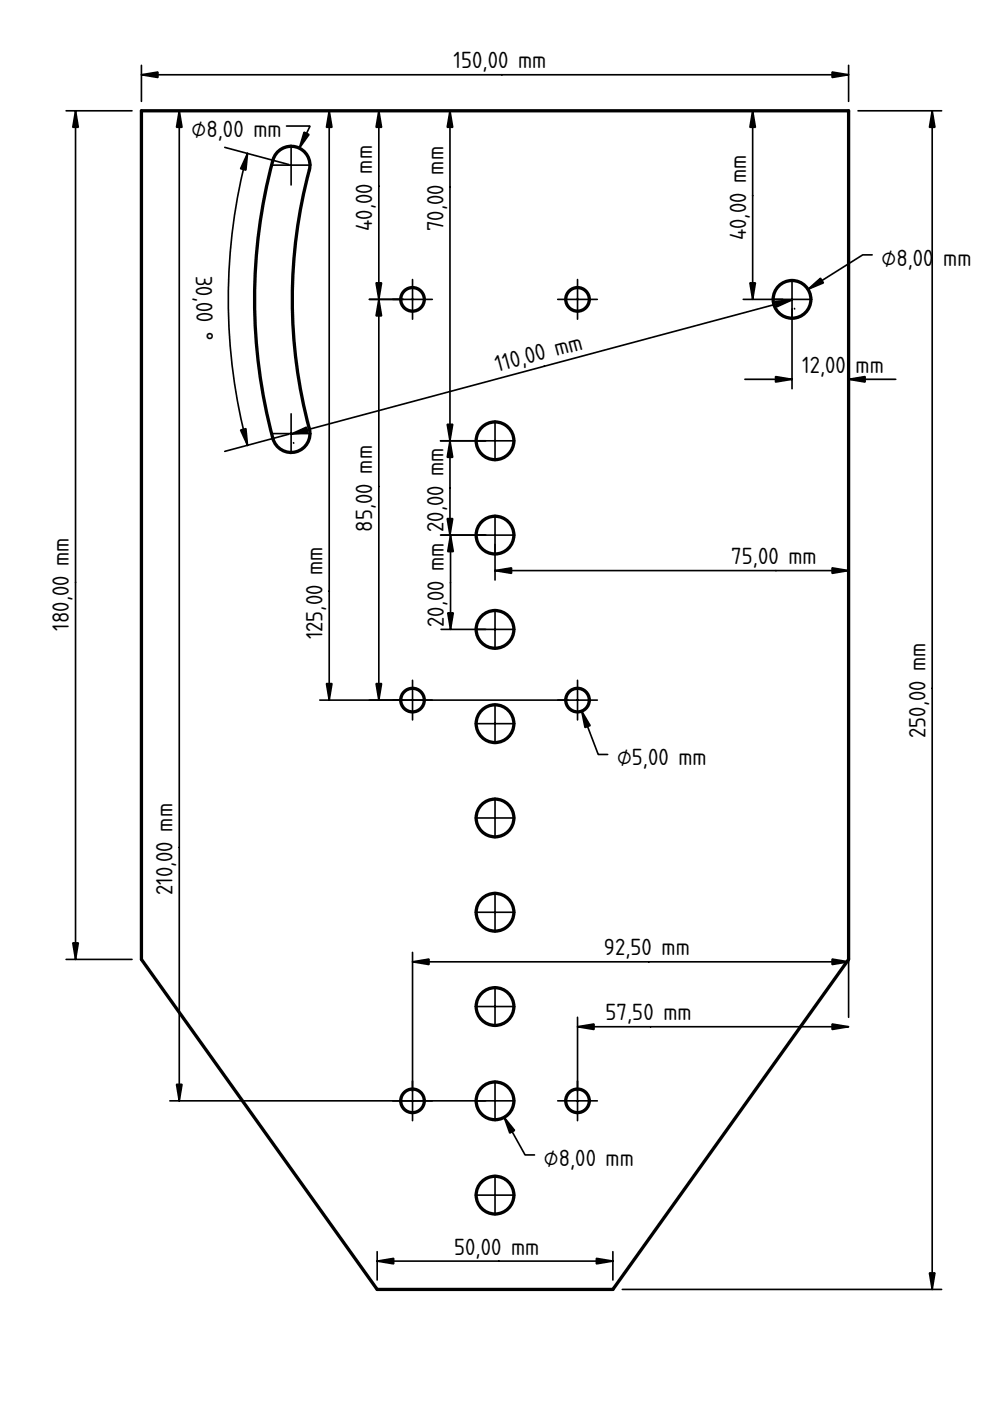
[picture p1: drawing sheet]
<svg xmlns="http://www.w3.org/2000/svg" width="210mm" height="297mm" viewBox="0 0 210 297" stroke-linecap="round" stroke-linejoin="round" font-family="sans-serif">
<path d="M105 148.4h.1" fill="none" stroke="#000" stroke-width=".21"/>
<g fill="#fff">
<path d="M59.1 32a4 4 0 0 1 4.7-.4 4 4 0 0 1 1.8 4.4 107.2 107.2 0 0 0 .1 55.7 4 4 0 0 1-3.3 4.2 4 4 0 0 1-4.5-2.9 112.9 112.9 0 0 1 .2-59.8z" fill-rule="evenodd"/>
<circle cx="105" cy="253.4" r="4"/>
<circle cx="167.9" cy="63.5" r="4"/>
<circle cx="105" cy="213.4" r="4"/>
<circle cx="105" cy="93.5" r="4"/>
<circle cx="105" cy="193.4" r="4"/>
<circle cx="105" cy="113.5" r="4"/>
<circle cx="105" cy="233.4" r="4"/>
<circle cx="105" cy="173.4" r="4"/>
<circle cx="105" cy="153.4" r="4"/>
<circle cx="105" cy="133.4" r="4"/>
<circle cx="87.5" cy="233.4" r="2.5"/>
<circle cx="87.5" cy="63.5" r="2.5"/>
<circle cx="87.5" cy="148.4" r="2.5"/>
<circle cx="122.4" cy="148.4" r="2.5"/>
<circle cx="122.4" cy="233.4" r="2.5"/>
<circle cx="122.4" cy="63.5" r="2.5"/>
</g>
<g fill="none" stroke="#000" stroke-width=".7">
<path d="M30 23.5h149.9v179.9l-50 70h-49.9l-50-70zM59.1 32a4 4 0 0 1 4.7-.4 4 4 0 0 1 1.8 4.4 107.2 107.2 0 0 0 .1 55.7 4 4 0 0 1-3.3 4.2 4 4 0 0 1-4.5-2.9 112.9 112.9 0 0 1 .2-59.8z"/>
<circle cx="87.5" cy="63.5" r="2.5"/>
<circle cx="122.4" cy="63.5" r="2.5"/>
<circle cx="167.9" cy="63.5" r="4"/>
<circle cx="105" cy="93.5" r="4"/>
<circle cx="105" cy="113.5" r="4"/>
<circle cx="105" cy="133.4" r="4"/>
<circle cx="87.5" cy="148.4" r="2.5"/>
<circle cx="105" cy="153.4" r="4"/>
<circle cx="122.4" cy="148.4" r="2.5"/>
<circle cx="105" cy="173.4" r="4"/>
<circle cx="105" cy="193.4" r="4"/>
<circle cx="105" cy="213.4" r="4"/>
<circle cx="87.5" cy="233.4" r="2.5"/>
<circle cx="105" cy="233.4" r="4"/>
<circle cx="122.4" cy="233.4" r="2.5"/>
<circle cx="105" cy="253.4" r="4"/>
</g>
<g fill="#000" stroke="#000" stroke-width=".35">
<path d="M30 15.9l3.5-.6v1.1zM176.4 15.3l3.5 .6-3.5 .5zM16 23.5l.6 3.5h-1.2zM38 23.5l.6 3.5h-1.2zM52.5 32.5l-.4 3.6-1.1-.3zM64.5 28l1 .5-2 2.9zM69.8 23.5l.6 3.5h-1.2zM80.3 23.5l.6 3.5h-1.2zM95.4 23.5l.6 3.5h-1.2zM159.6 23.5l.6 3.5h-1.2zM197.6 23.5l.6 3.5h-1.1zM79.7 60h1.2l-.6 3.5z"/>
<path d="M80.3 63.5l.6 3.5h-1.2zM159 60h1.2l-.6 3.5zM164.4 63.9l3.6-.3-3.3 1.4zM171.3 61.3l2.7-2.3 .6 1zM51 91.2l1.1-.3 .4 3.5zM61.7 92l3.3-1.4 .3 1.1zM94.8 90h1.2l-.6 3.5zM95.4 93.5l.6 3.5h-1.2zM164.4 79.8l3.5 .6-3.5 .6zM179.9 80.4l3.5-.6v1.2zM94.8 110h1.2l-.6 3.5zM95.5 113.5l.6 3.4h-1.2z"/>
<path d="M94.9 129.9h1.2l-.6 3.5zM105 121l3.5-.6v1.2zM176.4 120.4l3.5 .6-3.5 .6zM69.2 144.9h1.2l-.6 3.5zM79.7 144.9h1.2l-.6 3.5zM123.3 150.8l1.8 3-1.1 .4zM15.4 199.9h1.2l-.6 3.5zM87.5 203.9l3.5-.6v1.2zM122.4 217.7l3.5-.6v1.2zM176.4 203.3l3.5 .6-3.5 .6zM176.4 217.1l3.5 .6-3.5 .6zM37.4 229.9h1.2l-.6 3.5z"/>
<path d="M106.9 236.9l2.2 2.8-1 .5zM80 267.4l3.5-.6v1.2zM126.4 266.8l3.5 .6-3.5 .6zM197.1 269.9h1.1l-.6 3.5z"/>
<path d="M61.7 30.8v8.4zM57.5 35h8.4z" fill-rule="evenodd"/>
<path d="M87.5 59.3v8.4zM83.3 63.5h8.4z" fill-rule="evenodd"/>
<path d="M122.4 59.3v8.4zM118.2 63.5h8.4z" fill-rule="evenodd"/>
<path d="M167.9 59.3v8.4zM163.7 63.5h8.4z" fill-rule="evenodd"/>
<path d="M61.7 87.7v8.4zM57.5 91.9h8.4z" fill-rule="evenodd"/>
<path d="M105 89.3v8.4zM100.8 93.5h8.4z" fill-rule="evenodd"/>
<path d="M105 109.3v8.3zM100.8 113.5h8.4z" fill-rule="evenodd"/>
<path d="M105 129.2v8.4zM100.8 133.4h8.4z" fill-rule="evenodd"/>
<path d="M87.5 144.2v8.4zM83.3 148.4h8.4z" fill-rule="evenodd"/>
<path d="M105 149.2v8.4zM100.8 153.4h8.4z" fill-rule="evenodd"/>
<path d="M122.4 144.2v8.4zM118.2 148.4h8.4z" fill-rule="evenodd"/>
<path d="M105 169.2v8.4zM100.8 173.4h8.4z" fill-rule="evenodd"/>
<path d="M105 189.2v8.4zM100.8 193.4h8.4z" fill-rule="evenodd"/>
<path d="M105 209.2v8.4zM100.8 213.4h8.4z" fill-rule="evenodd"/>
<path d="M87.5 229.2v8.4zM83.3 233.4h8.4z" fill-rule="evenodd"/>
<path d="M105 229.2v8.4zM100.8 233.4h8.4z" fill-rule="evenodd"/>
<path d="M122.4 229.2v8.4zM118.2 233.4h8.4z" fill-rule="evenodd"/>
<path d="M105 249.2v8.4zM100.8 253.4h8.4z" fill-rule="evenodd"/>
</g>
<path d="M105 148.4h.1" fill="none" stroke="#000" stroke-width=".21"/>
<g fill="none" stroke="#000" stroke-width=".35">
<path d="M30 13.9v7.6M30 15.9h149.9M179.9 13.9v7.6M14 23.5h14M16 23.5v179.9M36 23.5h84.4M38 23.5v209.9M47.7 31.2l13.5 3.7M52.5 32.5a120.4 120.4 0 0 0 0 62M60.7 26.7h5l-2.2 4.7M69.8 23.5v124.9M80.3 23.5v124.9"/>
<path d="M95.4 23.5v90M157.6 23.5h8.3M159.6 23.5v40M181.9 23.5h17.7M197.6 23.5v249.9M184.9 54h-2l-11.6 7.3M78.3 63.5h7.2M157.6 63.5h8.3M167.9 65.5v16.9M168 63.6l-106.3 28.4M168.4 65.4l.1 .1M179.9 65.5v16.9"/>
<path d="M61.2 92.1l-13.5 3.6M62.2 93.9l.1 .1M93.4 93.5h9.6M157.9 80.4h10M179.9 80.4h10M93.4 113.5h9.6M95.5 113.5v19.9M105 115.5v7.5M179.9 115.5v7.5M93.5 133.4h9.5M105 121h74.9M67.8 148.4h52.6"/>
<path d="M123.3 150.8l3.5 9.2h2M14 203.4h14M87.5 201.9v29.5M87.5 203.9h92.4M122.4 215.7v15.7M122.4 217.7h57.5M179.9 201.4v14.3M36 233.4h67M106.9 236.9l4.4 8h2M80 265.4v6M80 267.4h49.9M129.9 265.4v6"/>
<path d="M131.9 273.4h67.7"/>
</g>
<g font-size="4.7">
<text x="96.2" y="14.5">150,00 mm</text>
<text x="40.6" y="29">⌀8,00 mm</text>
<text x="78.9" y="49" transform="rotate(-90 78.9 49)">40,00 mm</text>
<text x="94" y="49" transform="rotate(-90 94 49)">70,00 mm</text>
<text x="158.2" y="51" transform="rotate(-90 158.2 51)">40,00 mm</text>
<text x="41.5" y="58.5" transform="rotate(89 41.5 58.5)">30,00 °</text>
<text x="186.9" y="56.3">⌀8,00</text>
<text x="200" y="56.3">mm</text>
<text x="105.5" y="78.9" transform="rotate(-15 105.5 78.9)">110,00 mm</text>
<text x="170.1" y="79">12,00</text>
<text x="181.4" y="79">mm</text>
<text x="78.9" y="112.7" transform="rotate(-90 78.9 112.7)">85,00 mm</text>
<text x="94" y="112.8" transform="rotate(-90 94 112.8)">20,00 mm</text>
<text x="155.1" y="119.6">75,00 mm</text>
<text x="14.6" y="133.7" transform="rotate(-90 14.6 133.7)">180,00 mm</text>
<text x="68.4" y="135.6" transform="rotate(-90 68.4 135.6)">125,00 mm</text>
<text x="94.1" y="132.9" transform="rotate(-90 94.1 132.9)">20,00 mm</text>
<text x="196.2" y="156.5" transform="rotate(-90 196.2 156.5)">250,00 mm</text>
<text x="130.8" y="162.3">⌀5,00 mm</text>
<text x="36.6" y="189.8" transform="rotate(-90 36.6 189.8)">210,00 mm</text>
<text x="128" y="202.5">92,50 mm</text>
<text x="128.4" y="216.3">57,50 mm</text>
<text x="115.3" y="247.2">⌀8,00 mm</text>
<text x="96.3" y="266">50,00 mm</text>
</g>
</svg>
